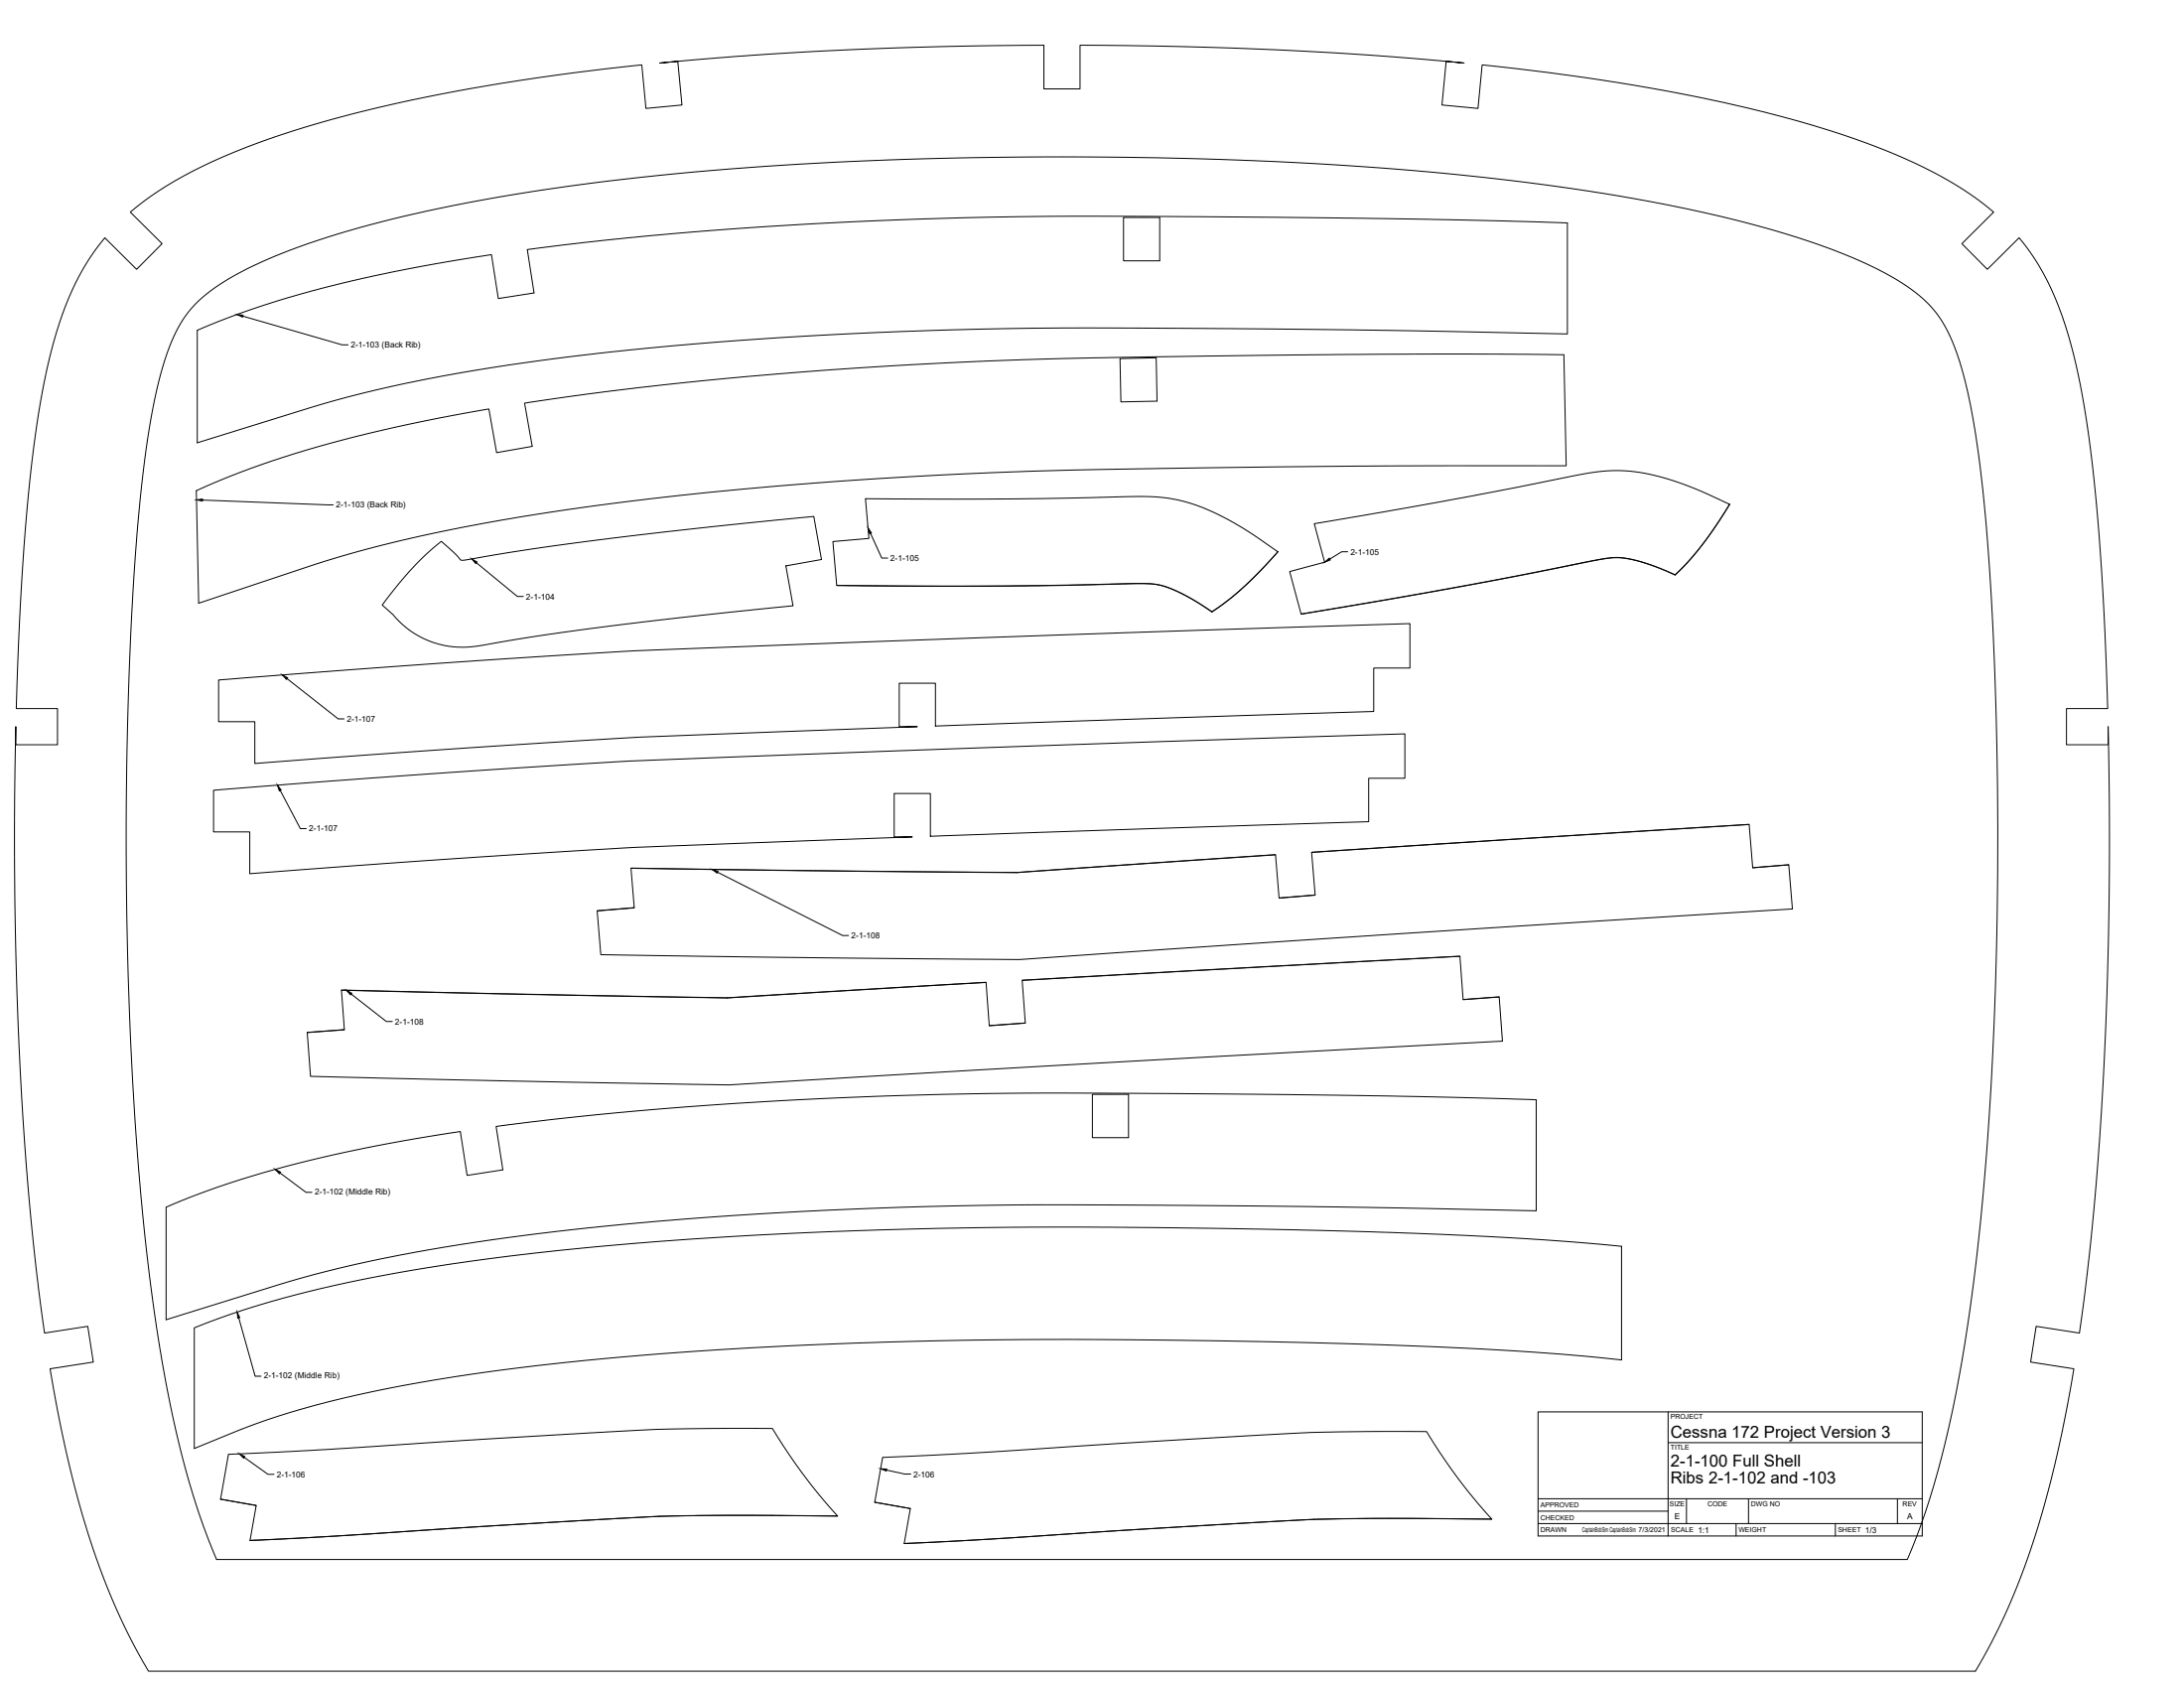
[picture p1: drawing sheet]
<svg xmlns="http://www.w3.org/2000/svg" width="1118mm" height="864mm" viewBox="0 0 1118 864" stroke-linecap="round" stroke-linejoin="round" font-family="sans-serif">
<!-- layer: Visible -->
<g fill="none" stroke="#000" stroke-width=".51">
<path d="M67 109l13-10 14-9 15-8 22-8 25-9 24-7 27-6 28-6 44-7 49-6 3 22 18-1-2-23-9 1 46-4 46-2 56-2 48-1v22h19v-22l55 1 49 2 46 2 46 4-9-1-2 23 18 1 2-22 38 5 42 6 29 5 29 7 26 7 24 7 22 8 16 8 18 9 15 11 3 3-16 16 13 13 16-16 2 1 6 9 4 7 8 16 6 19 6 27 5 29 4 37 3 47 2 49h-22v18h22v-9v73l-1 63-3 64-4 56-7 54-22-3-3 18 22 3-4 25-5 24-11 38-6 19-8 18-8 17-8 14h-935l-8-14-8-17-7-16-6-17-5-17-7-24-8-45-1-5 22-3-3-18-22 3-6-49-4-47-4-61-1-62-1-45 1-46v9h21v-18h-21l2-45 3-46 3-35 4-29 5-24 7-23 8-19 9-14 5-6 16 16 13-13zM575 111h18v22h-18zM101 155l7-6 9-6 11-6 12-6a568 568 0 0 1 125-32 1717 1717 0 0 1 270-19 1834 1834 0 0 1 285 19l16 3a512 512 0 0 1 118 33l16 8 11 7a70 70 0 0 1 23 40l5 18 4 25 3 30 2 31a2155 2155 0 0 1-7 351 626 626 0 0 1-27 131l-8 22h-865l-7-17-7-23-6-23-5-23-4-24-5-31-6-63a2138 2138 0 0 1 1-343l3-26 4-22 5-18 5-12a58 58 0 0 1 12-18zM101 169l23-9 30-10 31-7 39-8 28-5 3 23 18-3-3-22 58-7 69-5a2946 2946 0 0 1 209-5l113 1 83 2v57l-150-3h-123l-85 2-79 5-42 4-39 5-33 4-32 6-25 5-22 6-71 22zM573 183h19v22l-18 1zM100 251l28-11 27-9 33-9 33-7 29-6 4 23 18-4-4-22 58-8 69-6a2979 2979 0 0 1 212-10l120-1 73 1 1 56-142 1-130 2-81 4-84 7-40 4-37 5-36 6-29 6-26 6-23 6-71 24zM443 255h69l73-1 13 1 12 3 11 4 9 5 10 6 14 9-17 18-15 12a2.6 2.6 0 0 1-4-1l-16-9-8-3h-5l-77 1-84-1-2-22 19-2zM885 258l-14 21-8 9-6 6M673 268l76-13 62-13 13-1h13l14 3 16 6 18 8-14 21-7 8-7 7-10-4-10-3-7-2h-6l-78 15-80 14-6-22 18-4zM215 287l9-9a1.6 1.6 0 0 1 2-1 1.6 1.6 0 0 1 1 1l9 8 1 1 36-6 40-6 103-11 4 22-18 4 4 20-92 10-37 5-32 5-8 1-12-1-10-4-8-6-11-10 10-14zM654 282l-16 17-8 7-10 7-9-6-8-4-8-3-6-1-80 1-81-1M857 294l-11-4-9-3-7-2-6 1-89 16-69 12"/>
<path d="M112 348l93-7 93-6a2955 2955 0 0 1 126-6l297-10v23h-18v22l-224 7v-21h-19v22h9l-142 5-86 6-111 8v-22h-18zM109 404l100-7 114-8 173-6 223-8v23h-19v22l-224 8v-22h-18v22h9l-148 6-87 5-104 8v-21h-19zM653 437l-83 6a763 763 0 0 1-106 3l-141-2M895 422l-224 14M323 444l160 2a585 585 0 0 0 79-2l91-7 2 23 18-2-2-22 224-14 2 22 18-2 2 23-358 23a586 586 0 0 1-78 3l-174-3-1-22 19-2zM673 458l-18 1M915 442l-18 2M325 464l-19 2M747 489l-224 13M175 507l166 3a495 495 0 0 0 64-1l100-6 1 22 19-2-2-21 224-13 2 22 18-1 2 23-359 20a586 586 0 0 1-78 1l-173-3-2-23 19-1zM175 507l197 3M505 503l-133 8"/>
<path d="M767 510l-18 1M176 527l-19 1M525 523l-19 2M559 560h18v22h-18zM85 618l30-12 34-10 40-9 47-8 3 22 18-2-3-23 61-7 62-5a2927 2927 0 0 1 213-5l115 2 81 2v56l-135-2-132-1-86 3-82 5-38 3-38 4-38 5-31 6-24 5-26 6-71 22zM99 679l27-9 30-9 34-7 42-7a2219 2219 0 0 1 295-19h91l95 3 68 3 49 4v58l-39-4-42-2-62-3-67-1-72-1-48 1-59 1-51 2a1483 1483 0 0 0-170 17l-37 8-30 7-25 9-29 11zM113 767l18 3-3 18M113 767l18 3M113 767l4-23 50-2 166-11h62l15 22 19 23M448 769l18 3-3 18M448 769l18 3M448 769l4-23 52-3 163-10 63-1 15 23 18 22"/>
<path d="M128 788l209-12 36-1 56 1-56-1-36 1zM463 790l209-13h39h52h-52h-40z"/>
</g>
<!-- layer: Titleblock -->
<path d="M787 722h197v64h-197zM854 738h130M854 722v64M787 779h197M787 773h67M787 767h197M863 767v12M888 779v7M895 767v12M939 779v7M971 767v12" fill="none" stroke="#000" stroke-width=".51"/>
<!-- layer: Annotations -->
<g fill="#000" stroke="#000" stroke-width=".51">
<path d="M121 161h3v1zM101 256l3-1v1zM444 270l2 3h-1zM241 286l3 2h-1zM678 288l2-2h1zM144 345l3 2v1zM142 402l2 2-1 1zM364 445l3 1v1zM177 507l3 1-1 1zM141 598l3 2h-1zM121 671l2 3h-1zM122 744l3 1v1z"/>
<path d="M451 751l3 1v1z"/>
</g>
<g fill="none" stroke="#000" stroke-width=".51">
<path d="M124 162l51 14h3M104 256l67 2M445 273l6 13h3M244 288l21 17h3M690 282h-3l-7 4M147 347l26 21h3M143 404l11 20h3M367 446l64 33h3M180 509l18 14h3M143 600l14 10h3M122 674l9 30h3M125 746l12 8h3"/>
<path d="M454 752l9 2h3"/>
</g>
<g font-size="8.5">
<text x="855" y="736">Cessna 172 Project Version 3</text>
<text x="855" y="751">2-1-100 Full Shell</text>
<text x="855" y="759">Ribs 2-1-102 and -103</text>
</g>
<g font-size="4.3">
<text x="180" y="178">2-1-103 (Back Rib)</text>
<text x="172" y="259">2-1-103 (Back Rib)</text>
<text x="456" y="287">2-1-105</text>
<text x="691" y="284">2-1-105</text>
<text x="269" y="307">2-1-104</text>
<text x="178" y="369">2-1-107</text>
<text x="158" y="425">2-1-107</text>
<text x="436" y="480">2-1-108</text>
<text x="202" y="524">2-1-108</text>
<text x="161" y="611">2-1-102 (Middle Rib)</text>
<text x="135" y="705">2-1-102 (Middle Rib)</text>
<text x="142" y="756">2-1-106</text>
<text x="467" y="756">2-106</text>
<text x="857" y="777">E</text>
<text x="976" y="777">A</text>
<text x="869" y="784">1:1</text>
<text x="954" y="784">1/3</text>
</g>
<g font-size="3.5">
<text x="855" y="726">PROJECT</text>
<text x="855" y="742">TITLE</text>
<text x="788" y="771">APPROVED</text>
<text x="854" y="771">SIZE</text>
<text x="874" y="771">CODE</text>
<text x="896" y="771">DWG NO</text>
<text x="974" y="771">REV</text>
<text x="788" y="778">CHECKED</text>
<text x="788" y="784">DRAWN</text>
<text x="810" y="784">CaptainBobSim CaptainBobSim 7/3/2021</text>
<text x="855" y="784">SCALE</text>
<text x="890" y="784">WEIGHT</text>
<text x="940" y="784">SHEET</text>
</g>
</svg>
